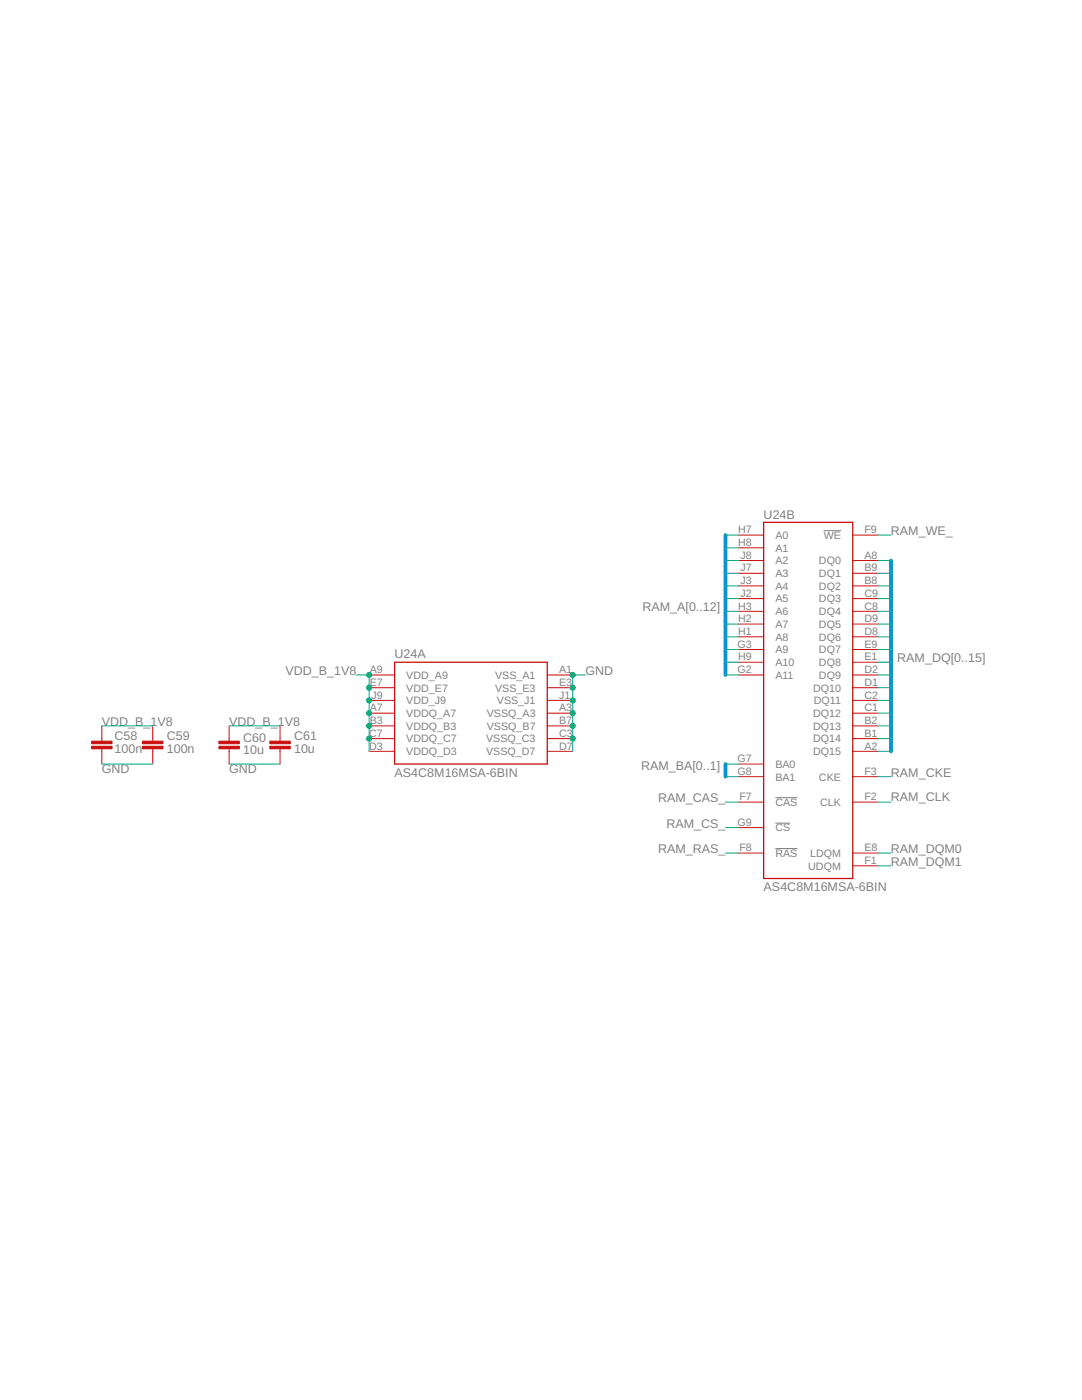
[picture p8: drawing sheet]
<svg xmlns="http://www.w3.org/2000/svg" width="216mm" height="279mm" viewBox="0 0 216 279" stroke-linecap="round" stroke-linejoin="round" font-family="sans-serif">
<path d="M164.4 105.9h3.4M154.7 159.2h4.4M154.7 164.3h3M154.7 169.4h4.4" fill="none" stroke="#808080" stroke-width=".2"/>
<path d="M152.4 104.2h17.8v71.1h-17.8zM78.7 132.2h30.5v20.3h-30.5z" fill="none" stroke="#c90d0c" stroke-width=".25"/>
<g fill="none" stroke="#c90d0c" stroke-width=".2">
<path d="M147.3 106.8h5.1M147.3 109.3h5.1M147.3 111.9h5.1M147.3 114.4h5.1M147.3 116.9h5.1M147.3 119.5h5.1M170.2 106.8h5M170.2 111.9h5M170.2 114.4h5M170.2 116.9h5M170.2 119.5h5M73.7 134.7h5"/>
<path d="M73.7 137.2h5M73.7 139.8h5M109.2 134.7h5.1M109.2 137.2h5.1M109.2 139.8h5.1M147.3 122h5.1M147.3 124.5h5.1M147.3 127.1h5.1M147.3 129.6h5.1M147.3 132.2h5.1M147.3 134.7h5.1M170.2 122h5"/>
<path d="M170.2 124.5h5M170.2 127.1h5M170.2 129.6h5M170.2 132.2h5M170.2 134.7h5M170.2 137.2h5M170.2 139.8h5M20.3 144.9v3M20.3 149.4v3.1M30.5 144.9v3M30.5 149.4v3.1M45.7 144.9v3"/>
<path d="M45.7 149.4v3.1M55.9 144.9v3M55.9 149.4v3.1M73.7 142.3h5M73.7 144.9h5M73.7 147.4h5M73.7 149.9h5M109.2 142.3h5.1M109.2 144.9h5.1M109.2 147.4h5.1M109.2 149.9h5.1M147.3 152.5h5.1"/>
<path d="M147.3 155h5.1M170.2 155h5M170.2 142.3h5M170.2 144.9h5M170.2 147.4h5M170.2 149.9h5M147.3 160.1h5.1M147.3 165.2h5.1M147.3 170.2h5.1M170.2 160.1h5M170.2 170.2h5M170.2 172.8h5"/>
</g>
<g fill="#c90d0c" stroke="#c90d0c" stroke-width=".2">
<path d="M53.8 148.9h4.1v.5h-4.1z"/>
<path d="M53.8 147.9h4.1v.5h-4.1z"/>
<path d="M18.3 148.9h4.1v.5h-4.1z"/>
<path d="M18.3 147.9h4.1v.5h-4.1z"/>
<path d="M43.7 148.9h4.1v.5h-4.1z"/>
<path d="M43.7 147.9h4.1v.5h-4.1z"/>
<path d="M28.4 148.9h4.1v.5h-4.1z"/>
<path d="M28.4 147.9h4.1v.5h-4.1z"/>
</g>
<path d="M144.8 106.8v27.9M177.8 111.9v38M144.8 152.5v2.5" fill="none" stroke="#0696d7" stroke-width=".76"/>
<g fill="none" stroke="#0dab76" stroke-width=".2">
<path d="M144.8 106.8h2.5M144.8 109.3h2.5M144.8 111.9h2.5M144.8 114.4h2.5M144.8 116.9h2.5M144.8 119.5h2.5M175.2 106.8h2.6M175.2 111.9h2.6M175.2 114.4h2.6M175.2 116.9h2.6M175.2 119.5h2.6M71.1 134.7h2.6v15.2"/>
<path d="M116.8 134.7h-2.5v15.2M144.8 134.7h2.5M144.8 122h2.5M144.8 124.5h2.5M144.8 127.1h2.5M144.8 129.6h2.5M144.8 132.2h2.5M175.2 134.7h2.6M175.2 122h2.6M175.2 124.5h2.6M175.2 127.1h2.6M175.2 129.6h2.6"/>
<path d="M175.2 132.2h2.6M175.2 137.2h2.6M175.2 139.8h2.6M20.3 144.9h10.2M20.3 152.5h10.2M45.7 144.9h10.2M45.7 152.5h10.2M144.8 152.5h2.5M144.8 155h2.5M175.2 144.9h2.6M175.2 155h2.6M175.2 142.3h2.6"/>
<path d="M175.2 147.4h2.6M175.2 149.9h2.6M144.8 160.1h2.5M144.8 165.2h2.5M144.8 170.2h2.5M175.2 160.1h2.6M175.2 170.2h2.6M175.2 172.8h2.6"/>
</g>
<g fill="#0dab76" stroke="#0dab76" stroke-width=".2">
<circle cx="73.7" cy="137.2" r=".51"/>
<circle cx="73.7" cy="147.4" r=".51"/>
<circle cx="73.7" cy="144.9" r=".51"/>
<circle cx="73.7" cy="139.8" r=".51"/>
<circle cx="73.7" cy="142.3" r=".51"/>
<circle cx="73.7" cy="134.7" r=".51"/>
<circle cx="114.3" cy="137.2" r=".51"/>
<circle cx="114.3" cy="147.4" r=".51"/>
<circle cx="114.3" cy="144.9" r=".51"/>
<circle cx="114.3" cy="139.8" r=".51"/>
<circle cx="114.3" cy="142.3" r=".51"/>
<circle cx="114.3" cy="134.7" r=".51"/>
</g>
<g font-size="2.5" fill="#808080">
<text x="152.4" y="103.5">U24B</text>
<text x="177.8" y="106.8">RAM_WE_</text>
<text x="128.2" y="122">RAM_A[0..12]</text>
<text x="78.7" y="131.4">U24A</text>
<text x="57" y="134.7">VDD_B_1V8</text>
<text x="116.8" y="134.7">GND</text>
<text x="179" y="132.2">RAM_DQ[0..15]</text>
<text x="20.3" y="144.9">VDD_B_1V8</text>
<text x="22.9" y="147.8">C58</text>
<text x="33.3" y="147.8">C59</text>
<text x="45.7" y="144.9">VDD_B_1V8</text>
<text x="48.5" y="148">C60</text>
<text x="58.7" y="147.8">C61</text>
<text x="20.3" y="154.3">GND</text>
<text x="22.9" y="150.3">100n</text>
<text x="33.3" y="150.3">100n</text>
<text x="45.7" y="154.3">GND</text>
<text x="48.5" y="150.6">10u</text>
<text x="58.7" y="150.3">10u</text>
<text x="78.7" y="155">AS4C8M16MSA-6BIN</text>
<text x="127.9" y="153.7">RAM_BA[0..1]</text>
<text x="177.8" y="155">RAM_CKE</text>
<text x="131.3" y="160.1">RAM_CAS_</text>
<text x="177.8" y="159.8">RAM_CLK</text>
<text x="133" y="165.2">RAM_CS_</text>
<text x="131.3" y="170.2">RAM_RAS_</text>
<text x="177.8" y="170.2">RAM_DQM0</text>
<text x="177.8" y="172.8">RAM_DQM1</text>
<text x="152.4" y="177.9">AS4C8M16MSA-6BIN</text>
</g>
<g font-size="2.1" fill="#808080">
<text x="147.3" y="106.4">H7</text>
<text x="154.7" y="107.5">A0</text>
<text x="164.4" y="107.5">WE</text>
<text x="172.5" y="106.4">F9</text>
<text x="147.3" y="109">H8</text>
<text x="147.8" y="111.5">J8</text>
<text x="154.7" y="110.1">A1</text>
<text x="154.7" y="112.6">A2</text>
<text x="163.4" y="112.6">DQ0</text>
<text x="172.5" y="111.5">A8</text>
<text x="147.8" y="114">J7</text>
<text x="147.8" y="116.6">J3</text>
<text x="147.8" y="119.1">J2</text>
<text x="154.7" y="115.2">A3</text>
<text x="154.7" y="117.7">A4</text>
<text x="163.4" y="115.2">DQ1</text>
<text x="163.4" y="117.7">DQ2</text>
<text x="172.5" y="114">B9</text>
<text x="172.5" y="116.6">B8</text>
<text x="172.5" y="119.1">C9</text>
<text x="147.3" y="121.7">H3</text>
<text x="147.3" y="124.2">H2</text>
<text x="154.7" y="120.2">A5</text>
<text x="154.7" y="122.8">A6</text>
<text x="154.7" y="125.3">A7</text>
<text x="163.4" y="120.2">DQ3</text>
<text x="163.4" y="122.8">DQ4</text>
<text x="163.4" y="125.3">DQ5</text>
<text x="172.5" y="121.7">C8</text>
<text x="172.5" y="124.2">D9</text>
<text x="147.2" y="129.3">G3</text>
<text x="147.3" y="126.7">H1</text>
<text x="147.3" y="131.8">H9</text>
<text x="154.7" y="127.9">A8</text>
<text x="154.7" y="130.4">A9</text>
<text x="163.4" y="127.9">DQ6</text>
<text x="163.4" y="130.4">DQ7</text>
<text x="172.5" y="126.7">D8</text>
<text x="172.5" y="129.3">E9</text>
<text x="172.5" y="131.8">E1</text>
<text x="73.8" y="134.3">A9</text>
<text x="73.8" y="136.9">E7</text>
<text x="81.1" y="135.5">VDD_A9</text>
<text x="98.8" y="135.5">VSS_A1</text>
<text x="111.5" y="134.3">A1</text>
<text x="111.5" y="136.9">E3</text>
<text x="147.2" y="134.3">G2</text>
<text x="154.7" y="132.9">A10</text>
<text x="154.7" y="135.5">A11</text>
<text x="163.4" y="132.9">DQ8</text>
<text x="163.4" y="135.5">DQ9</text>
<text x="172.5" y="134.3">D2</text>
<text x="172.5" y="136.9">D1</text>
<text x="73.8" y="142">A7</text>
<text x="74.1" y="139.4">J9</text>
<text x="81.1" y="143.1">VDDQ_A7</text>
<text x="81.1" y="138">VDD_E7</text>
<text x="81.1" y="140.5">VDD_J9</text>
<text x="97.1" y="143.1">VSSQ_A3</text>
<text x="98.8" y="138">VSS_E3</text>
<text x="99.1" y="140.5">VSS_J1</text>
<text x="111.5" y="142">A3</text>
<text x="111.5" y="139.4">J1</text>
<text x="162.2" y="138">DQ10</text>
<text x="162.2" y="143.1">DQ12</text>
<text x="162.4" y="140.5">DQ11</text>
<text x="172.5" y="139.4">C2</text>
<text x="172.5" y="142">C1</text>
<text x="73.7" y="147">C7</text>
<text x="73.7" y="149.6">D3</text>
<text x="73.8" y="144.5">B3</text>
<text x="81.1" y="145.6">VDDQ_B3</text>
<text x="81.1" y="148.2">VDDQ_C7</text>
<text x="97" y="148.2">VSSQ_C3</text>
<text x="97.1" y="145.6">VSSQ_B7</text>
<text x="111.5" y="144.5">B7</text>
<text x="111.5" y="147">C3</text>
<text x="111.5" y="149.6">D7</text>
<text x="162.2" y="145.6">DQ13</text>
<text x="162.2" y="148.2">DQ14</text>
<text x="172.5" y="144.5">B2</text>
<text x="172.5" y="147">B1</text>
<text x="172.5" y="149.6">A2</text>
<text x="81.1" y="150.7">VDDQ_D3</text>
<text x="97" y="150.7">VSSQ_D7</text>
<text x="147.2" y="152.1">G7</text>
<text x="147.2" y="154.7">G8</text>
<text x="154.7" y="153.2">BA0</text>
<text x="154.7" y="155.8">BA1</text>
<text x="162.2" y="150.7">DQ15</text>
<text x="163.4" y="155.8">CKE</text>
<text x="172.5" y="154.7">F3</text>
<text x="147.5" y="159.7">F7</text>
<text x="154.7" y="160.9">CAS</text>
<text x="163.7" y="160.9">CLK</text>
<text x="172.5" y="159.7">F2</text>
<text x="147.2" y="164.8">G9</text>
<text x="154.7" y="165.9">CS</text>
<text x="147.5" y="169.9">F8</text>
<text x="154.7" y="171">RAS</text>
<text x="161.3" y="173.5">UDQM</text>
<text x="161.6" y="171">LDQM</text>
<text x="172.5" y="169.9">E8</text>
<text x="172.5" y="172.4">F1</text>
</g>
</svg>
